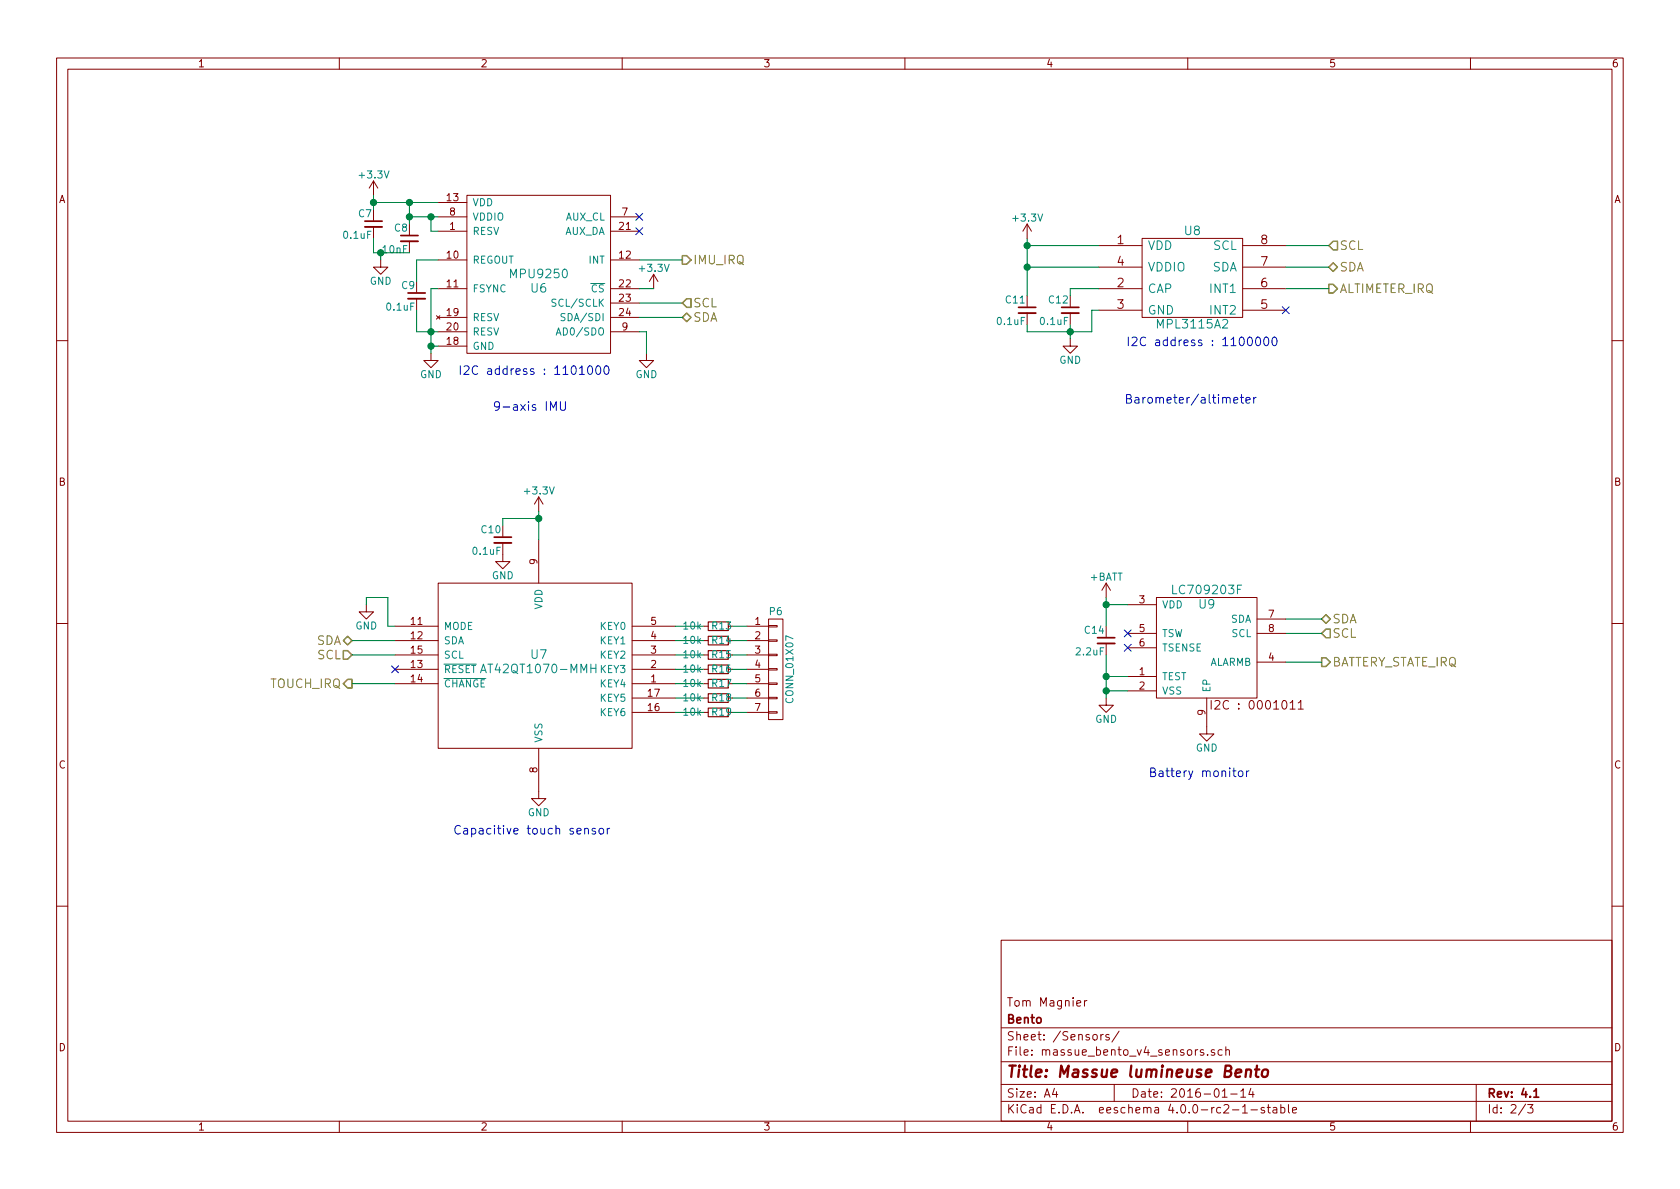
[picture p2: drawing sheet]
EESchema Schematic File Version 2
LIBS:power
LIBS:device
LIBS:transistors
LIBS:conn
LIBS:linear
LIBS:regul
LIBS:74xx
LIBS:cmos4000
LIBS:adc-dac
LIBS:memory
LIBS:xilinx
LIBS:microcontrollers
LIBS:dsp
LIBS:microchip
LIBS:analog_switches
LIBS:motorola
LIBS:texas
LIBS:intel
LIBS:audio
LIBS:interface
LIBS:digital-audio
LIBS:philips
LIBS:display
LIBS:cypress
LIBS:siliconi
LIBS:opto
LIBS:atmel
LIBS:contrib
LIBS:valves
LIBS:tom_kicad
LIBS:ESP8266
LIBS:massue_bento_v4-cache
EELAYER 25 0
EELAYER END
$Descr A4 11693 8268
encoding utf-8
Sheet 2 3
Title "Massue lumineuse Bento"
Date "2016-01-14"
Rev "4.1"
Comp "Bento"
Comment1 "Tom Magnier"
Comment2 ""
Comment3 ""
Comment4 ""
$EndDescr
$Comp
L MPU9250 U6
U 1 1
P 3750 1900
F 0 "U6" H 3750 1800 60  0000 C CNN
F 1 "MPU9250" H 3750 1900 60  0000 C CNN
F 2 "Tom:QFN-24-3x3mm_Pitch0.4mm" H 3750 1900 60  0001 C CNN
F 3 "" H 3750 1900 60  0000 C CNN
	1    3750 1900
	1    0    0    -1  
$EndComp
$Comp
L MPL3115A2 U8
U 1 1
P 8300 1950
F 0 "U8" H 8300 2300 60  0000 C CNN
F 1 "MPL3115A2" H 8300 1650 60  0000 C CNN
F 2 "Tom:LGA8" H 8300 1950 60  0001 C CNN
F 3 "" H 8300 1950 60  0000 C CNN
	1    8300 1950
	1    0    0    -1  
$EndComp
NoConn ~ 4450 1500
$Comp
L GND #PWR033
U 1 1
P 3000 2450
F 0 "#PWR033" H 3000 2200 50  0001 C CNN
F 1 "GND" H 3000 2300 50  0000 C CNN
F 2 "" H 3000 2450 60  0000 C CNN
F 3 "" H 3000 2450 60  0000 C CNN
	1    3000 2450
	1    0    0    -1  
$EndComp
Wire Wire Line
	3000 2000 3000 2450
Wire Wire Line
	3000 2400 3050 2400
Wire Wire Line
	2900 2300 3050 2300
Connection ~ 3000 2400
Wire Wire Line
	3000 2000 3050 2000
Connection ~ 3000 2300
NoConn ~ 4450 1600
$Comp
L +3.3V #PWR034
U 1 1
P 4550 2000
F 0 "#PWR034" H 4550 1850 50  0001 C CNN
F 1 "+3.3V" H 4550 2140 50  0000 C CNN
F 2 "" H 4550 2000 60  0000 C CNN
F 3 "" H 4550 2000 60  0000 C CNN
	1    4550 2000
	1    0    0    -1  
$EndComp
Wire Wire Line
	4450 2000 4550 2000
$Comp
L C_Small C7
U 1 1
P 2600 1550
F 0 "C7" H 2610 1620 50  0000 L CNN
F 1 "0.1uF" H 2610 1470 50  0000 L CNN
F 2 "Capacitors_SMD:C_0603" H 2600 1550 60  0001 C CNN
F 3 "" H 2600 1550 60  0000 C CNN
	1    2600 1550
	-1   0    0    -1  
$EndComp
Wire Wire Line
	2600 1400 3050 1400
$Comp
L C_Small C9
U 1 1
P 2900 2050
F 0 "C9" H 2910 2120 50  0000 L CNN
F 1 "0.1uF" H 2910 1970 50  0000 L CNN
F 2 "Capacitors_SMD:C_0603" H 2900 2050 60  0001 C CNN
F 3 "" H 2900 2050 60  0000 C CNN
	1    2900 2050
	-1   0    0    -1  
$EndComp
Wire Wire Line
	2900 1950 2900 1800
Wire Wire Line
	2900 1800 3050 1800
Wire Wire Line
	2900 2150 2900 2300
$Comp
L C_Small C8
U 1 1
P 2850 1650
F 0 "C8" H 2860 1720 50  0000 L CNN
F 1 "10nF" H 2860 1570 50  0000 L CNN
F 2 "Capacitors_SMD:C_0603" H 2850 1650 60  0001 C CNN
F 3 "" H 2850 1650 60  0000 C CNN
	1    2850 1650
	-1   0    0    -1  
$EndComp
Wire Wire Line
	3050 1600 3000 1600
Wire Wire Line
	3000 1600 3000 1500
Wire Wire Line
	2850 1500 3050 1500
Connection ~ 3000 1500
Connection ~ 2850 1400
$Comp
L +3.3V #PWR035
U 1 1
P 2600 1350
F 0 "#PWR035" H 2600 1200 50  0001 C CNN
F 1 "+3.3V" H 2600 1490 50  0000 C CNN
F 2 "" H 2600 1350 60  0000 C CNN
F 3 "" H 2600 1350 60  0000 C CNN
	1    2600 1350
	1    0    0    -1  
$EndComp
$Comp
L GND #PWR036
U 1 1
P 2650 1800
F 0 "#PWR036" H 2650 1550 50  0001 C CNN
F 1 "GND" H 2650 1650 50  0000 C CNN
F 2 "" H 2650 1800 60  0000 C CNN
F 3 "" H 2650 1800 60  0000 C CNN
	1    2650 1800
	1    0    0    -1  
$EndComp
Wire Wire Line
	2650 1800 2650 1750
Connection ~ 2650 1750
Wire Wire Line
	2600 1750 2600 1650
Wire Wire Line
	2600 1350 2600 1450
Wire Wire Line
	2850 1400 2850 1550
Connection ~ 2600 1400
Connection ~ 2850 1500
Wire Wire Line
	2600 1750 2850 1750
Text HLabel 4750 2100 2    60   Input ~ 0
SCL
Wire Wire Line
	4450 2100 4750 2100
Text HLabel 4750 2200 2    60   BiDi ~ 0
SDA
Wire Wire Line
	4450 2200 4750 2200
$Comp
L GND #PWR037
U 1 1
P 4500 2450
F 0 "#PWR037" H 4500 2200 50  0001 C CNN
F 1 "GND" H 4500 2300 50  0000 C CNN
F 2 "" H 4500 2450 60  0000 C CNN
F 3 "" H 4500 2450 60  0000 C CNN
	1    4500 2450
	1    0    0    -1  
$EndComp
Wire Wire Line
	4450 2300 4500 2300
Wire Wire Line
	4500 2300 4500 2450
Text Notes 4250 2600 2    60   ~ 0
I2C address : 1101000
Text HLabel 4750 1800 2    60   Output ~ 0
IMU_IRQ
Wire Wire Line
	4450 1800 4750 1800
$Comp
L C_Small C12
U 1 1
P 7450 2150
F 0 "C12" H 7460 2220 50  0000 L CNN
F 1 "0.1uF" H 7460 2070 50  0000 L CNN
F 2 "Capacitors_SMD:C_0603" H 7450 2150 60  0001 C CNN
F 3 "" H 7450 2150 60  0000 C CNN
	1    7450 2150
	-1   0    0    -1  
$EndComp
$Comp
L C_Small C11
U 1 1
P 7150 2150
F 0 "C11" H 7160 2220 50  0000 L CNN
F 1 "0.1uF" H 7160 2070 50  0000 L CNN
F 2 "Capacitors_SMD:C_0603" H 7150 2150 60  0001 C CNN
F 3 "" H 7150 2150 60  0000 C CNN
	1    7150 2150
	-1   0    0    -1  
$EndComp
Wire Wire Line
	7450 2050 7450 2000
Wire Wire Line
	7450 2000 7650 2000
Wire Wire Line
	7150 1650 7150 2050
Wire Wire Line
	7150 1850 7650 1850
Wire Wire Line
	7150 1700 7650 1700
Connection ~ 7150 1850
$Comp
L +3.3V #PWR038
U 1 1
P 7150 1650
F 0 "#PWR038" H 7150 1500 50  0001 C CNN
F 1 "+3.3V" H 7150 1790 50  0000 C CNN
F 2 "" H 7150 1650 60  0000 C CNN
F 3 "" H 7150 1650 60  0000 C CNN
	1    7150 1650
	1    0    0    -1  
$EndComp
Connection ~ 7150 1700
$Comp
L GND #PWR039
U 1 1
P 7450 2350
F 0 "#PWR039" H 7450 2100 50  0001 C CNN
F 1 "GND" H 7450 2200 50  0000 C CNN
F 2 "" H 7450 2350 60  0000 C CNN
F 3 "" H 7450 2350 60  0000 C CNN
	1    7450 2350
	1    0    0    -1  
$EndComp
Wire Wire Line
	7150 2250 7150 2300
Wire Wire Line
	7150 2300 7600 2300
Wire Wire Line
	7450 2250 7450 2350
Connection ~ 7450 2300
Wire Wire Line
	7600 2300 7600 2150
Wire Wire Line
	7600 2150 7650 2150
Text HLabel 9250 1700 2    60   Input ~ 0
SCL
Wire Wire Line
	8950 1700 9250 1700
Text HLabel 9250 1850 2    60   BiDi ~ 0
SDA
Wire Wire Line
	8950 1850 9250 1850
NoConn ~ 8950 2150
Text HLabel 9250 2000 2    60   Output ~ 0
ALTIMETER_IRQ
Wire Wire Line
	9250 2000 8950 2000
Text Notes 8900 2400 2    60   ~ 0
I2C address : 1100000
$Comp
L GND #PWR040
U 1 1
P 8400 5050
F 0 "#PWR040" H 8400 4800 50  0001 C CNN
F 1 "GND" H 8400 4900 50  0000 C CNN
F 2 "" H 8400 5050 60  0000 C CNN
F 3 "" H 8400 5050 60  0000 C CNN
	1    8400 5050
	1    0    0    -1  
$EndComp
$Comp
L GND #PWR041
U 1 1
P 7700 4850
F 0 "#PWR041" H 7700 4600 50  0001 C CNN
F 1 "GND" H 7700 4700 50  0000 C CNN
F 2 "" H 7700 4850 60  0000 C CNN
F 3 "" H 7700 4850 60  0000 C CNN
	1    7700 4850
	1    0    0    -1  
$EndComp
Text HLabel 9200 4400 2    60   Input ~ 0
SCL
Wire Wire Line
	8950 4400 9200 4400
Text HLabel 9200 4300 2    60   BiDi ~ 0
SDA
Wire Wire Line
	8950 4300 9200 4300
$Comp
L +BATT #PWR042
U 1 1
P 7700 4150
F 0 "#PWR042" H 7700 4000 50  0001 C CNN
F 1 "+BATT" H 7700 4290 50  0000 C CNN
F 2 "" H 7700 4150 60  0000 C CNN
F 3 "" H 7700 4150 60  0000 C CNN
	1    7700 4150
	1    0    0    -1  
$EndComp
$Comp
L C_Small C14
U 1 1
P 7700 4450
F 0 "C14" H 7710 4520 50  0000 L CNN
F 1 "2.2uF" H 7710 4370 50  0000 L CNN
F 2 "Capacitors_SMD:C_0603" H 7700 4450 60  0001 C CNN
F 3 "" H 7700 4450 60  0000 C CNN
	1    7700 4450
	-1   0    0    -1  
$EndComp
Text Notes 3950 2850 2    60   ~ 0
9-axis IMU
Text Notes 8750 2800 2    60   ~ 0
Barometer/altimeter
Text Notes 8700 5400 2    60   ~ 0
Battery monitor
$Comp
L AT42QT1070-MMH U7
U 1 1
P 3750 4550
F 0 "U7" H 3750 4550 60  0000 C CNN
F 1 "AT42QT1070-MMH" H 3750 4450 60  0000 C CNN
F 2 "Tom:QFP_20_3x3mm_0.45mm_pitch" H 3750 4550 60  0001 C CNN
F 3 "" H 3750 4550 60  0000 C CNN
	1    3750 4550
	1    0    0    -1  
$EndComp
Text Notes 4250 5800 2    60   ~ 0
Capacitive touch sensor
$Comp
L GND #PWR043
U 1 1
P 3750 5500
F 0 "#PWR043" H 3750 5250 50  0001 C CNN
F 1 "GND" H 3750 5350 50  0000 C CNN
F 2 "" H 3750 5500 60  0000 C CNN
F 3 "" H 3750 5500 60  0000 C CNN
	1    3750 5500
	1    0    0    -1  
$EndComp
$Comp
L GND #PWR044
U 1 1
P 2550 4200
F 0 "#PWR044" H 2550 3950 50  0001 C CNN
F 1 "GND" H 2550 4050 50  0000 C CNN
F 2 "" H 2550 4200 60  0000 C CNN
F 3 "" H 2550 4200 60  0000 C CNN
	1    2550 4200
	1    0    0    -1  
$EndComp
Wire Wire Line
	2550 4200 2550 4150
Wire Wire Line
	2550 4150 2700 4150
Wire Wire Line
	2700 4150 2700 4350
Wire Wire Line
	2700 4350 2750 4350
Text HLabel 2450 4550 0    60   Input ~ 0
SCL
Wire Wire Line
	2750 4550 2450 4550
Text HLabel 2450 4450 0    60   BiDi ~ 0
SDA
Wire Wire Line
	2750 4450 2450 4450
NoConn ~ 2750 4650
Text HLabel 2450 4750 0    60   Output ~ 0
TOUCH_IRQ
Wire Wire Line
	2450 4750 2750 4750
$Comp
L C_Small C10
U 1 1
P 3500 3750
F 0 "C10" H 3510 3820 50  0000 L CNN
F 1 "0.1uF" H 3510 3670 50  0000 L CNN
F 2 "Capacitors_SMD:C_0603" H 3500 3750 60  0001 C CNN
F 3 "" H 3500 3750 60  0000 C CNN
	1    3500 3750
	-1   0    0    -1  
$EndComp
$Comp
L GND #PWR045
U 1 1
P 3500 3850
F 0 "#PWR045" H 3500 3600 50  0001 C CNN
F 1 "GND" H 3500 3700 50  0000 C CNN
F 2 "" H 3500 3850 60  0000 C CNN
F 3 "" H 3500 3850 60  0000 C CNN
	1    3500 3850
	1    0    0    -1  
$EndComp
$Comp
L +3.3V #PWR046
U 1 1
P 3750 3550
F 0 "#PWR046" H 3750 3400 50  0001 C CNN
F 1 "+3.3V" H 3750 3690 50  0000 C CNN
F 2 "" H 3750 3550 60  0000 C CNN
F 3 "" H 3750 3550 60  0000 C CNN
	1    3750 3550
	1    0    0    -1  
$EndComp
Wire Wire Line
	3750 3550 3750 3750
Wire Wire Line
	3750 3600 3500 3600
Wire Wire Line
	3500 3600 3500 3650
Connection ~ 3750 3600
$Comp
L CONN_01X07 P6
U 1 1
P 5400 4650
F 0 "P6" H 5400 5050 50  0000 C CNN
F 1 "CONN_01X07" V 5500 4650 50  0000 C CNN
F 2 "Socket_Strips:Socket_Strip_Straight_1x07" H 5400 4650 60  0001 C CNN
F 3 "" H 5400 4650 60  0000 C CNN
	1    5400 4650
	1    0    0    -1  
$EndComp
Wire Wire Line
	4700 4350 4900 4350
Wire Wire Line
	4700 4450 4900 4450
Wire Wire Line
	4700 4550 4900 4550
Wire Wire Line
	4700 4650 4900 4650
Wire Wire Line
	4700 4750 4900 4750
Wire Wire Line
	4700 4850 4900 4850
Wire Wire Line
	4700 4950 4900 4950
Text HLabel 9200 4600 2    60   Output ~ 0
BATTERY_STATE_IRQ
Wire Wire Line
	8950 4600 9200 4600
$Comp
L R_Small R13
U 1 1
P 5000 4350
F 0 "R13" V 5000 4300 50  0000 L CNN
F 1 "10k" V 5000 4100 50  0000 L CNN
F 2 "Resistors_SMD:R_0603" H 5000 4350 60  0001 C CNN
F 3 "" H 5000 4350 60  0000 C CNN
	1    5000 4350
	0    1    1    0   
$EndComp
$Comp
L R_Small R14
U 1 1
P 5000 4450
F 0 "R14" V 5000 4400 50  0000 L CNN
F 1 "10k" V 5000 4200 50  0000 L CNN
F 2 "Resistors_SMD:R_0603" H 5000 4450 60  0001 C CNN
F 3 "" H 5000 4450 60  0000 C CNN
	1    5000 4450
	0    1    1    0   
$EndComp
$Comp
L R_Small R15
U 1 1
P 5000 4550
F 0 "R15" V 5000 4500 50  0000 L CNN
F 1 "10k" V 5000 4300 50  0000 L CNN
F 2 "Resistors_SMD:R_0603" H 5000 4550 60  0001 C CNN
F 3 "" H 5000 4550 60  0000 C CNN
	1    5000 4550
	0    1    1    0   
$EndComp
$Comp
L R_Small R16
U 1 1
P 5000 4650
F 0 "R16" V 5000 4600 50  0000 L CNN
F 1 "10k" V 5000 4400 50  0000 L CNN
F 2 "Resistors_SMD:R_0603" H 5000 4650 60  0001 C CNN
F 3 "" H 5000 4650 60  0000 C CNN
	1    5000 4650
	0    1    1    0   
$EndComp
$Comp
L R_Small R17
U 1 1
P 5000 4750
F 0 "R17" V 5000 4700 50  0000 L CNN
F 1 "10k" V 5000 4500 50  0000 L CNN
F 2 "Resistors_SMD:R_0603" H 5000 4750 60  0001 C CNN
F 3 "" H 5000 4750 60  0000 C CNN
	1    5000 4750
	0    1    1    0   
$EndComp
$Comp
L R_Small R18
U 1 1
P 5000 4850
F 0 "R18" V 5000 4800 50  0000 L CNN
F 1 "10k" V 5000 4600 50  0000 L CNN
F 2 "Resistors_SMD:R_0603" H 5000 4850 60  0001 C CNN
F 3 "" H 5000 4850 60  0000 C CNN
	1    5000 4850
	0    1    1    0   
$EndComp
$Comp
L R_Small R19
U 1 1
P 5000 4950
F 0 "R19" V 5000 4900 50  0000 L CNN
F 1 "10k" V 5000 4700 50  0000 L CNN
F 2 "Resistors_SMD:R_0603" H 5000 4950 60  0001 C CNN
F 3 "" H 5000 4950 60  0000 C CNN
	1    5000 4950
	0    1    1    0   
$EndComp
Wire Wire Line
	5100 4350 5200 4350
Wire Wire Line
	5100 4450 5200 4450
Wire Wire Line
	5100 4550 5200 4550
Wire Wire Line
	5100 4650 5200 4650
Wire Wire Line
	5100 4750 5200 4750
Wire Wire Line
	5100 4850 5200 4850
Wire Wire Line
	5100 4950 5200 4950
$Comp
L LC709203F U9
U 1 1
P 8400 4500
F 0 "U9" H 8400 4800 60  0000 C CNN
F 1 "LC709203F" H 8400 4900 60  0000 C CNN
F 2 "tom_kicad_lib:WDFN-8-1EP_3x4mm_Pitch0.65mm" H 8400 4500 60  0001 C CNN
F 3 "" H 8400 4500 60  0000 C CNN
	1    8400 4500
	1    0    0    -1  
$EndComp
NoConn ~ 7850 4400
NoConn ~ 7850 4500
Wire Wire Line
	7700 4150 7700 4350
Wire Wire Line
	7700 4200 7850 4200
Connection ~ 7700 4200
Wire Wire Line
	7700 4550 7700 4850
Wire Wire Line
	7700 4800 7850 4800
Wire Wire Line
	7700 4700 7850 4700
Connection ~ 7700 4800
Connection ~ 7700 4700
$EndSCHEMATC
